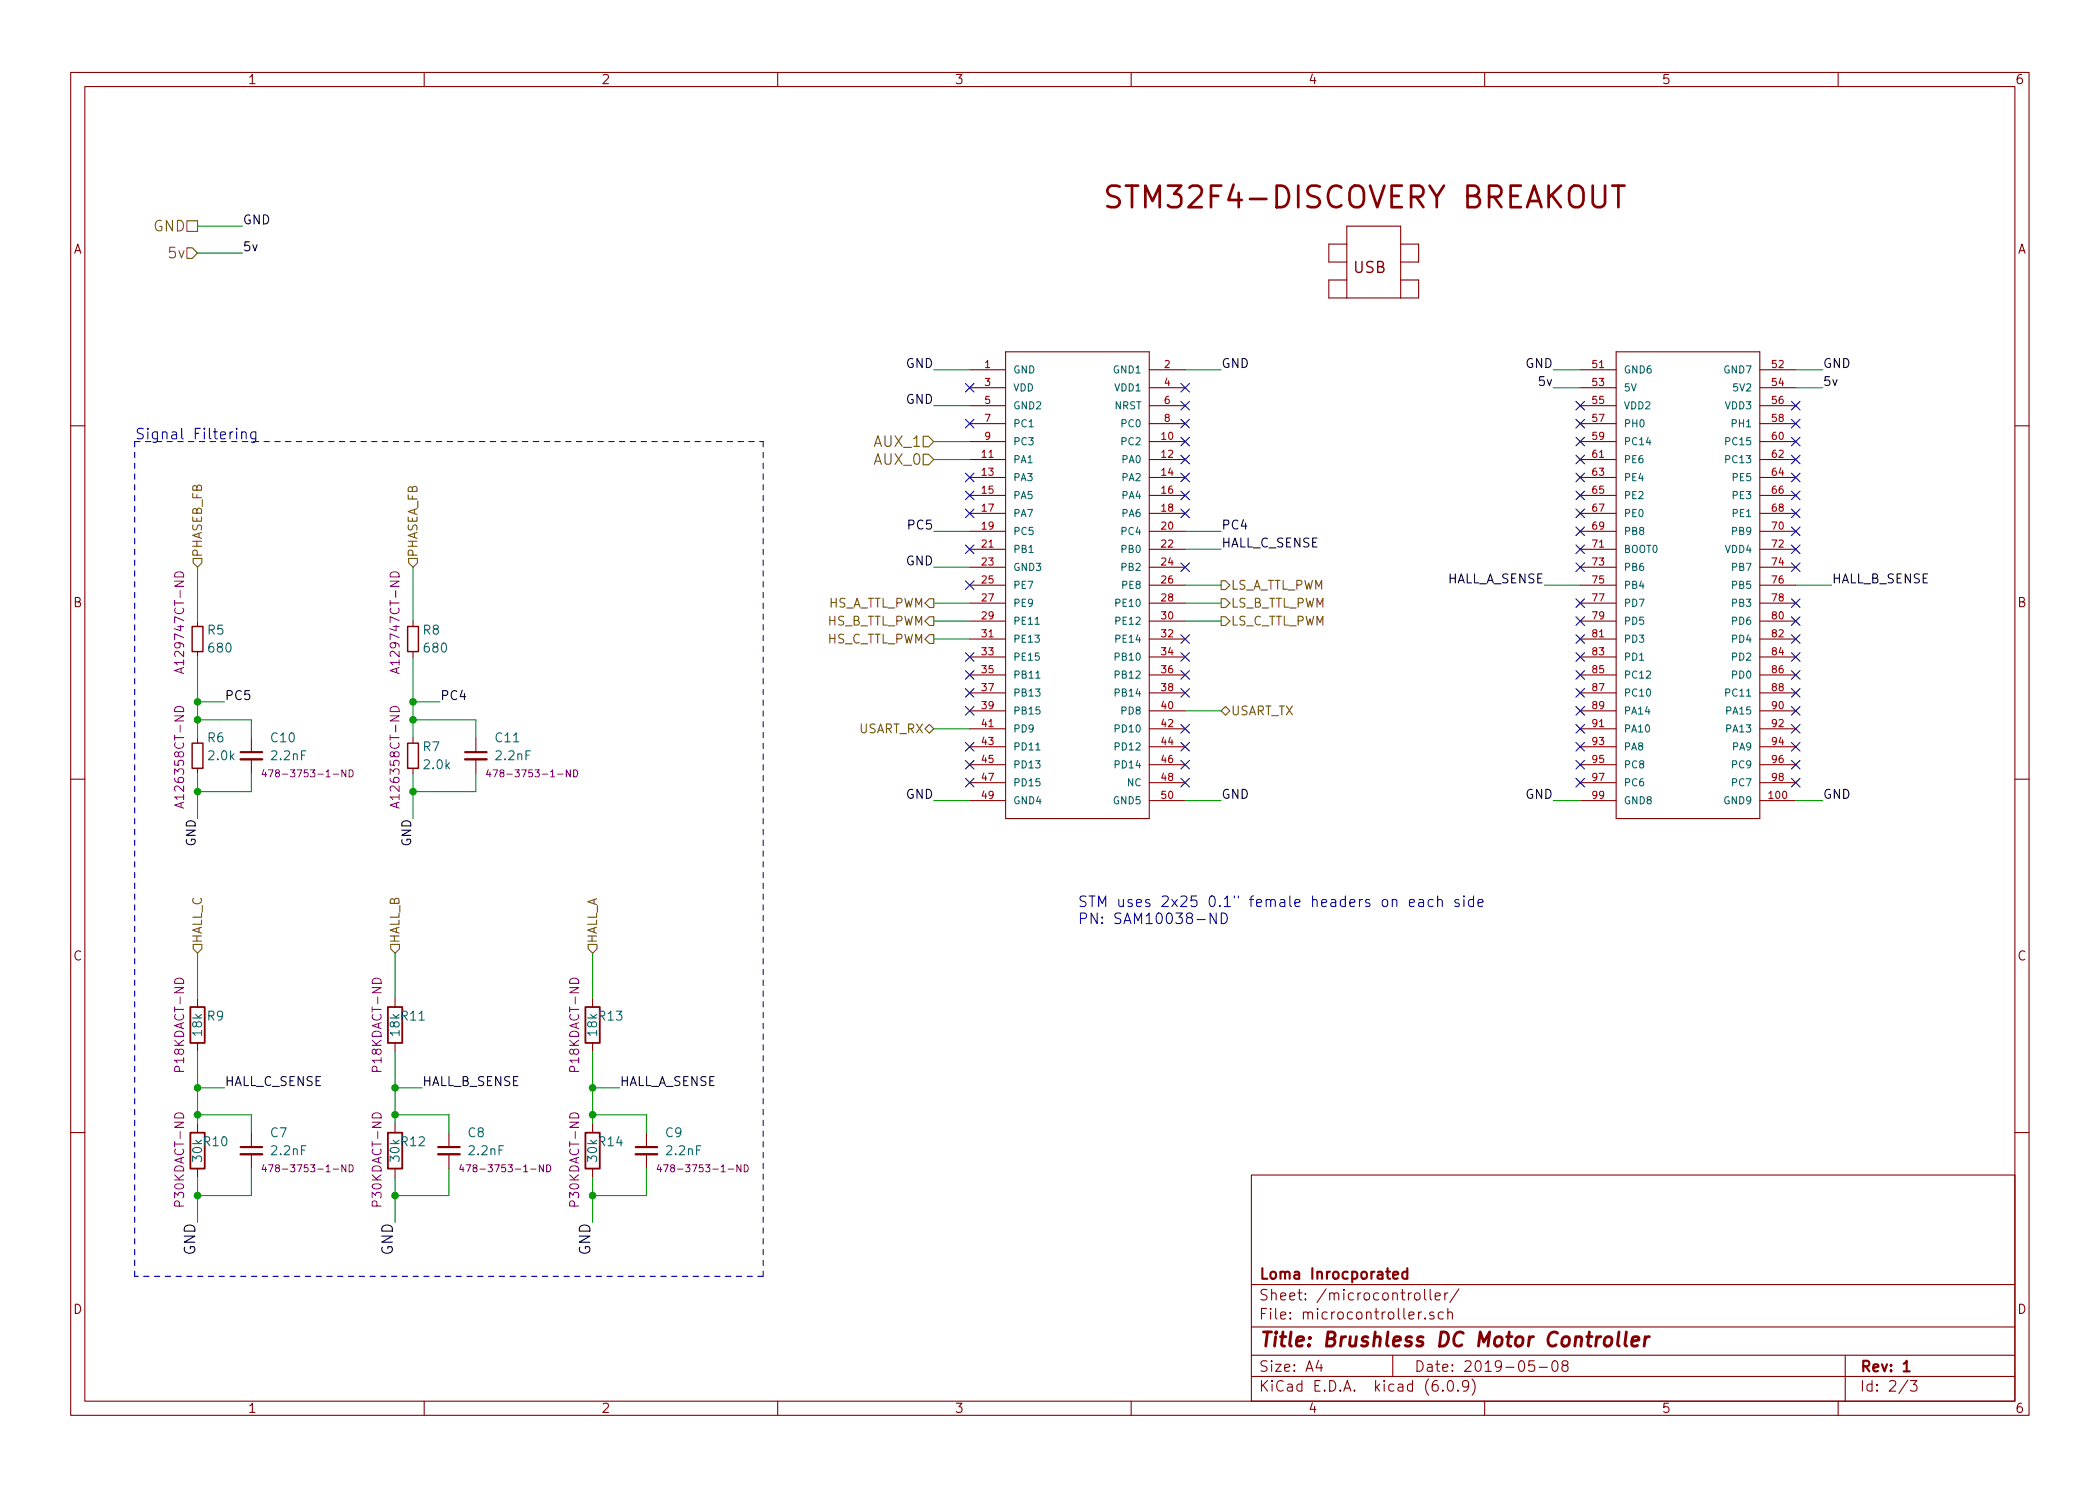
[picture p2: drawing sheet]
EESchema Schematic File Version 4
EELAYER 29 0
EELAYER END
$Descr A4 11693 8268
encoding utf-8
Sheet 2 3
Title "Brushless DC Motor Controller"
Date "2019-05-08"
Rev "1"
Comp "Loma Inrocporated"
Comment1 ""
Comment2 ""
Comment3 ""
Comment4 ""
$EndDescr
$Comp
L stm32discovery:STM32F4-DISCOVERY M1
U 1 1
P 5600 2050
F 0 "M1" H 5600 2050 45  0001 C CNN
F 1 "STM32F4-DISCOVERY" H 5600 2250 45  0001 C CNN
F 2 "custom:STM32-F4-DISCOVERY" H 5630 2200 20  0001 C CNN
F 3 "" H 5600 2050 60  0001 C CNN
	1    5600 2050
	1    0    0    -1  
$EndComp
Text HLabel 1100 1250 0    59   UnSpc ~ 0
GND
Text HLabel 1100 1400 0    59   Input ~ 0
5v
Text Label 1350 1250 0    50   ~ 0
GND
Text Label 1350 1400 0    50   ~ 0
5v
Wire Wire Line
	1350 1250 1100 1250
Wire Wire Line
	1100 1400 1350 1400
Text Notes 6000 5150 0    59   ~ 0
STM uses 2x25 0.1" female headers on each side\nPN: SAM10038-ND
Text Label 5200 2050 2    50   ~ 0
GND
Text Label 5200 2250 2    50   ~ 0
GND
Text Label 5200 3150 2    50   ~ 0
GND
Text Label 5200 4450 2    50   ~ 0
GND
Text Label 6800 4450 0    50   ~ 0
GND
Text Label 6800 2050 0    50   ~ 0
GND
Text Label 8650 2050 2    50   ~ 0
GND
Text Label 10150 2050 0    50   ~ 0
GND
Text Label 10150 4450 0    50   ~ 0
GND
Text Label 8650 4450 2    50   ~ 0
GND
Wire Wire Line
	8650 2050 8800 2050
Wire Wire Line
	8650 4450 8800 4450
Wire Wire Line
	10150 4450 10000 4450
Wire Wire Line
	10000 2050 10150 2050
Wire Wire Line
	6800 2050 6600 2050
Wire Wire Line
	5400 2050 5200 2050
Wire Wire Line
	5200 2250 5400 2250
Wire Wire Line
	5400 3150 5200 3150
Wire Wire Line
	6800 4450 6600 4450
Wire Wire Line
	5400 4450 5200 4450
Text HLabel 1100 3150 1    49   Input ~ 0
PHASEB_FB
Text HLabel 5200 3350 0    49   Output ~ 0
HS_A_TTL_PWM
Text HLabel 5200 3450 0    49   Output ~ 0
HS_B_TTL_PWM
Text HLabel 5200 3550 0    49   Output ~ 0
HS_C_TTL_PWM
Wire Wire Line
	5200 3350 5400 3350
Wire Wire Line
	5400 3450 5200 3450
Wire Wire Line
	5200 3550 5400 3550
Text HLabel 5200 4050 0    49   BiDi ~ 0
USART_RX
Wire Wire Line
	5200 4050 5400 4050
Text HLabel 2300 3150 1    49   Input ~ 0
PHASEA_FB
Text HLabel 1100 5300 1    49   Input ~ 0
HALL_C
Wire Wire Line
	6800 3050 6600 3050
Text HLabel 6800 3250 2    49   Output ~ 0
LS_A_TTL_PWM
Text HLabel 6800 3350 2    49   Output ~ 0
LS_B_TTL_PWM
Text HLabel 6800 3450 2    49   Output ~ 0
LS_C_TTL_PWM
Wire Wire Line
	6800 3250 6600 3250
Wire Wire Line
	6600 3350 6800 3350
Wire Wire Line
	6800 3450 6600 3450
Text Label 8650 2150 2    49   ~ 0
5v
Text Label 10150 2150 0    49   ~ 0
5v
Wire Wire Line
	10150 2150 10000 2150
Wire Wire Line
	8800 2150 8650 2150
Text HLabel 3300 5300 1    49   Input ~ 0
HALL_A
Wire Wire Line
	8600 3250 8800 3250
Text HLabel 2200 5300 1    49   Input ~ 0
HALL_B
Wire Wire Line
	10200 3250 10000 3250
NoConn ~ 6600 2250
NoConn ~ 6600 2350
NoConn ~ 6600 2450
NoConn ~ 6600 2550
NoConn ~ 6600 2650
NoConn ~ 6600 2750
NoConn ~ 6600 2850
NoConn ~ 6600 3150
NoConn ~ 6600 3550
NoConn ~ 6600 3650
NoConn ~ 6600 3750
NoConn ~ 6600 3850
NoConn ~ 6600 4050
NoConn ~ 6600 4150
NoConn ~ 6600 4250
NoConn ~ 6600 4350
NoConn ~ 5400 4350
NoConn ~ 5400 4250
NoConn ~ 5400 4150
NoConn ~ 5400 3950
NoConn ~ 5400 3850
NoConn ~ 5400 3750
NoConn ~ 5400 3650
NoConn ~ 5400 3250
NoConn ~ 5400 3050
NoConn ~ 5400 2850
NoConn ~ 5400 2750
NoConn ~ 5400 2650
NoConn ~ 5400 2350
NoConn ~ 8800 2350
NoConn ~ 8800 2450
NoConn ~ 8800 2550
NoConn ~ 8800 2650
NoConn ~ 8800 2750
NoConn ~ 8800 2850
NoConn ~ 8800 3050
NoConn ~ 8800 3150
NoConn ~ 8800 3350
NoConn ~ 8800 3450
NoConn ~ 8800 3550
NoConn ~ 8800 3650
NoConn ~ 8800 3750
NoConn ~ 8800 3850
NoConn ~ 8800 3950
NoConn ~ 8800 4050
NoConn ~ 8800 4150
NoConn ~ 8800 4250
NoConn ~ 8800 4350
NoConn ~ 10000 4350
NoConn ~ 10000 4250
NoConn ~ 10000 4150
NoConn ~ 10000 4050
NoConn ~ 10000 3950
NoConn ~ 10000 3850
NoConn ~ 10000 3750
NoConn ~ 10000 3650
NoConn ~ 10000 3550
NoConn ~ 10000 3450
NoConn ~ 10000 3350
NoConn ~ 10000 3050
NoConn ~ 10000 2950
NoConn ~ 10000 2850
NoConn ~ 10000 2750
NoConn ~ 10000 2650
NoConn ~ 10000 2550
NoConn ~ 10000 2450
NoConn ~ 10000 2350
Text HLabel 6800 3950 2    49   BiDi ~ 0
USART_TX
Wire Wire Line
	6800 3950 6600 3950
$Comp
L Device:R_Small R6
U 1 1
P 1100 4200
F 0 "R6" H 1150 4300 50  0000 L CNN
F 1 "2.0k" H 1150 4200 50  0000 L CNN
F 2 "Resistor_SMD:R_0805_2012Metric_Pad1.33x1.40mm_HandSolder" V 1030 4200 50  0001 C CNN
F 3 "~" H 1100 4200 50  0001 C CNN
F 4 "A126358CT-ND" V 1000 3900 50  0000 L CNN "PN"
	1    1100 4200
	1    0    0    -1  
$EndComp
Text Label 1100 4550 3    50   ~ 0
GND
$Comp
L Device:R_Small R5
U 1 1
P 1100 3550
F 0 "R5" H 1150 3600 50  0000 L CNN
F 1 "680" H 1150 3500 50  0000 L CNN
F 2 "Resistor_SMD:R_0805_2012Metric_Pad1.33x1.40mm_HandSolder" V 1030 3550 50  0001 C CNN
F 3 "~" H 1100 3550 50  0001 C CNN
F 4 "A129747CT-ND" V 1000 3350 50  0000 L CNN "PN"
	1    1100 3550
	1    0    0    -1  
$EndComp
Wire Wire Line
	1100 3150 1100 3450
Wire Wire Line
	1100 4300 1100 4400
$Comp
L Device:R_Small R8
U 1 1
P 2300 3550
F 0 "R8" H 2350 3600 50  0000 L CNN
F 1 "680" H 2350 3500 50  0000 L CNN
F 2 "Resistor_SMD:R_0805_2012Metric_Pad1.33x1.40mm_HandSolder" V 2230 3550 50  0001 C CNN
F 3 "~" H 2300 3550 50  0001 C CNN
F 4 "A129747CT-ND" V 2200 3350 50  0000 L CNN "PN"
	1    2300 3550
	1    0    0    -1  
$EndComp
$Comp
L Device:R_Small R7
U 1 1
P 2300 4200
F 0 "R7" H 2350 4250 50  0000 L CNN
F 1 "2.0k" H 2350 4150 50  0000 L CNN
F 2 "Resistor_SMD:R_0805_2012Metric_Pad1.33x1.40mm_HandSolder" V 2230 4200 50  0001 C CNN
F 3 "~" H 2300 4200 50  0001 C CNN
F 4 "A126358CT-ND" V 2200 3900 50  0000 L CNN "PN"
	1    2300 4200
	1    0    0    -1  
$EndComp
Text Label 2300 4550 3    50   ~ 0
GND
Text HLabel 5200 2450 0    59   Input ~ 0
AUX_1
Wire Wire Line
	5400 2450 5200 2450
Text HLabel 5200 2550 0    59   Input ~ 0
AUX_0
Wire Wire Line
	5400 2550 5200 2550
Text Label 1250 3900 0    50   ~ 0
PC5
Text Label 2450 3900 0    50   ~ 0
PC4
Wire Wire Line
	1100 3650 1100 3900
Wire Wire Line
	1250 3900 1100 3900
Connection ~ 1100 3900
Wire Wire Line
	1100 3900 1100 4000
Wire Wire Line
	2300 4300 2300 4400
Wire Wire Line
	2300 4100 2300 4000
Wire Wire Line
	2450 3900 2300 3900
Connection ~ 2300 3900
Wire Wire Line
	2300 3900 2300 3650
Wire Wire Line
	2300 3150 2300 3450
Text Label 6800 2950 0    50   ~ 0
PC4
Wire Wire Line
	6800 2950 6600 2950
Text Label 5200 2950 2    50   ~ 0
PC5
Wire Wire Line
	5200 2950 5400 2950
Text Label 6800 3050 0    50   ~ 0
HALL_C_SENSE
$Comp
L Device:R R9
U 1 1
P 1100 5700
F 0 "R9" H 1000 5650 50  0000 C CNN
F 1 "18k" V 1100 5700 50  0000 C CNN
F 2 "Resistor_SMD:R_0805_2012Metric_Pad1.33x1.40mm_HandSolder" V 1030 5700 50  0001 C CNN
F 3 "~" H 1100 5700 50  0001 C CNN
F 4 "P18KDACT-ND" V 1200 5700 50  0000 C CNN "PN"
	1    1100 5700
	-1   0    0    1   
$EndComp
Wire Wire Line
	1100 5550 1100 5300
$Comp
L Device:R R10
U 1 1
P 1100 6400
F 0 "R10" H 1200 6450 50  0000 C CNN
F 1 "30k" V 1100 6400 50  0000 C CNN
F 2 "Resistor_SMD:R_0805_2012Metric_Pad1.33x1.40mm_HandSolder" V 1030 6400 50  0001 C CNN
F 3 "~" H 1100 6400 50  0001 C CNN
F 4 "P30KDACT-ND" V 1000 6350 50  0000 C CNN "PN"
	1    1100 6400
	1    0    0    -1  
$EndComp
Wire Wire Line
	1100 6250 1100 6200
Wire Wire Line
	1100 6550 1100 6650
Text Label 1100 6800 3    59   ~ 0
GND
Text Label 1250 6050 0    50   ~ 0
HALL_C_SENSE
Wire Wire Line
	1250 6050 1100 6050
Connection ~ 1100 6050
Wire Wire Line
	1100 6050 1100 5850
$Comp
L Device:R R11
U 1 1
P 2200 5700
F 0 "R11" H 2100 5650 50  0000 C CNN
F 1 "18k" V 2200 5700 50  0000 C CNN
F 2 "Resistor_SMD:R_0805_2012Metric_Pad1.33x1.40mm_HandSolder" V 2130 5700 50  0001 C CNN
F 3 "~" H 2200 5700 50  0001 C CNN
F 4 "P18KDACT-ND" V 2300 5700 50  0000 C CNN "PN"
	1    2200 5700
	-1   0    0    1   
$EndComp
Wire Wire Line
	2200 5550 2200 5300
$Comp
L Device:R R12
U 1 1
P 2200 6400
F 0 "R12" H 2300 6450 50  0000 C CNN
F 1 "30k" V 2200 6400 50  0000 C CNN
F 2 "Resistor_SMD:R_0805_2012Metric_Pad1.33x1.40mm_HandSolder" V 2130 6400 50  0001 C CNN
F 3 "~" H 2200 6400 50  0001 C CNN
F 4 "P30KDACT-ND" V 2100 6350 50  0000 C CNN "PN"
	1    2200 6400
	1    0    0    -1  
$EndComp
Wire Wire Line
	2200 6250 2200 6200
Wire Wire Line
	2200 6550 2200 6650
Text Label 2200 6800 3    59   ~ 0
GND
Text Label 2350 6050 0    50   ~ 0
HALL_B_SENSE
Wire Wire Line
	2350 6050 2200 6050
Connection ~ 2200 6050
Wire Wire Line
	2200 6050 2200 5850
$Comp
L Device:R R13
U 1 1
P 3300 5700
F 0 "R13" H 3200 5650 50  0000 C CNN
F 1 "18k" V 3300 5700 50  0000 C CNN
F 2 "Resistor_SMD:R_0805_2012Metric_Pad1.33x1.40mm_HandSolder" V 3230 5700 50  0001 C CNN
F 3 "~" H 3300 5700 50  0001 C CNN
F 4 "P18KDACT-ND" V 3400 5700 50  0000 C CNN "PN"
	1    3300 5700
	-1   0    0    1   
$EndComp
Wire Wire Line
	3300 5550 3300 5300
$Comp
L Device:R R14
U 1 1
P 3300 6400
F 0 "R14" H 3400 6450 50  0000 C CNN
F 1 "30k" V 3300 6400 50  0000 C CNN
F 2 "Resistor_SMD:R_0805_2012Metric_Pad1.33x1.40mm_HandSolder" V 3230 6400 50  0001 C CNN
F 3 "~" H 3300 6400 50  0001 C CNN
F 4 "P30KDACT-ND" V 3200 6350 50  0000 C CNN "PN"
	1    3300 6400
	1    0    0    -1  
$EndComp
Wire Wire Line
	3300 6250 3300 6200
Wire Wire Line
	3300 6550 3300 6650
Text Label 3300 6800 3    59   ~ 0
GND
Text Label 3450 6050 0    50   ~ 0
HALL_A_SENSE
Wire Wire Line
	3450 6050 3300 6050
Connection ~ 3300 6050
Wire Wire Line
	3300 6050 3300 5850
Text Label 10200 3250 0    50   ~ 0
HALL_B_SENSE
Text Label 8600 3250 2    50   ~ 0
HALL_A_SENSE
$Comp
L Device:C_Small C7
U 1 1
P 1400 6400
F 0 "C7" H 1500 6500 50  0000 L CNN
F 1 "2.2nF" H 1500 6400 50  0000 L CNN
F 2 "Capacitor_SMD:C_0805_2012Metric_Pad1.33x1.40mm_HandSolder" H 1400 6400 50  0001 C CNN
F 3 "~" H 1400 6400 50  0001 C CNN
F 4 "478-3753-1-ND" H 1450 6300 39  0000 L CNN "PN"
	1    1400 6400
	1    0    0    -1  
$EndComp
Wire Wire Line
	1400 6200 1100 6200
Connection ~ 1100 6200
Wire Wire Line
	1100 6200 1100 6050
Wire Wire Line
	1400 6650 1100 6650
Connection ~ 1100 6650
Wire Wire Line
	1100 6650 1100 6800
$Comp
L Device:C_Small C8
U 1 1
P 2500 6400
F 0 "C8" H 2600 6500 50  0000 L CNN
F 1 "2.2nF" H 2600 6400 50  0000 L CNN
F 2 "Capacitor_SMD:C_0805_2012Metric_Pad1.33x1.40mm_HandSolder" H 2500 6400 50  0001 C CNN
F 3 "~" H 2500 6400 50  0001 C CNN
F 4 "478-3753-1-ND" H 2550 6300 39  0000 L CNN "PN"
	1    2500 6400
	1    0    0    -1  
$EndComp
Wire Wire Line
	2500 6300 2500 6200
Wire Wire Line
	2500 6200 2200 6200
Connection ~ 2200 6200
Wire Wire Line
	2200 6200 2200 6050
Wire Wire Line
	2500 6500 2500 6650
Wire Wire Line
	2500 6650 2200 6650
Connection ~ 2200 6650
Wire Wire Line
	2200 6650 2200 6800
$Comp
L Device:C_Small C9
U 1 1
P 3600 6400
F 0 "C9" H 3700 6500 50  0000 L CNN
F 1 "2.2nF" H 3700 6400 50  0000 L CNN
F 2 "Capacitor_SMD:C_0805_2012Metric_Pad1.33x1.40mm_HandSolder" H 3600 6400 50  0001 C CNN
F 3 "~" H 3600 6400 50  0001 C CNN
F 4 "478-3753-1-ND" H 3650 6300 39  0000 L CNN "PN"
	1    3600 6400
	1    0    0    -1  
$EndComp
Wire Wire Line
	3600 6300 3600 6200
Wire Wire Line
	3600 6200 3300 6200
Connection ~ 3300 6200
Wire Wire Line
	3300 6200 3300 6050
Wire Wire Line
	3600 6500 3600 6650
Wire Wire Line
	3600 6650 3300 6650
Connection ~ 3300 6650
Wire Wire Line
	3300 6650 3300 6800
$Comp
L Device:C_Small C10
U 1 1
P 1400 4200
F 0 "C10" H 1500 4300 50  0000 L CNN
F 1 "2.2nF" H 1500 4200 50  0000 L CNN
F 2 "Capacitor_SMD:C_0805_2012Metric_Pad1.33x1.40mm_HandSolder" H 1400 4200 50  0001 C CNN
F 3 "~" H 1400 4200 50  0001 C CNN
F 4 "478-3753-1-ND" H 1450 4100 39  0000 L CNN "PN"
	1    1400 4200
	1    0    0    -1  
$EndComp
Wire Wire Line
	1400 4100 1400 4000
Wire Wire Line
	1400 4000 1100 4000
Connection ~ 1100 4000
Wire Wire Line
	1100 4000 1100 4100
Wire Wire Line
	1400 4300 1400 4400
Wire Wire Line
	1400 4400 1100 4400
Connection ~ 1100 4400
Wire Wire Line
	1100 4400 1100 4550
$Comp
L Device:C_Small C11
U 1 1
P 2650 4200
F 0 "C11" H 2750 4300 50  0000 L CNN
F 1 "2.2nF" H 2750 4200 50  0000 L CNN
F 2 "Capacitor_SMD:C_0805_2012Metric_Pad1.33x1.40mm_HandSolder" H 2650 4200 50  0001 C CNN
F 3 "~" H 2650 4200 50  0001 C CNN
F 4 "478-3753-1-ND" H 2700 4100 39  0000 L CNN "PN"
	1    2650 4200
	1    0    0    -1  
$EndComp
Wire Wire Line
	2650 4100 2650 4000
Wire Wire Line
	2650 4000 2300 4000
Connection ~ 2300 4000
Wire Wire Line
	2300 4000 2300 3900
Wire Wire Line
	2650 4300 2650 4400
Wire Wire Line
	2650 4400 2300 4400
Connection ~ 2300 4400
Wire Wire Line
	2300 4400 2300 4550
Wire Notes Line
	750  2450 4250 2450
Wire Notes Line
	4250 2450 4250 7100
Wire Notes Line
	4250 7100 750  7100
Wire Notes Line
	750  7100 750  2450
Text Notes 750  2450 0    59   ~ 0
Signal Filtering
NoConn ~ 5400 2150
NoConn ~ 6600 2150
NoConn ~ 8800 2250
NoConn ~ 10000 2250
Wire Wire Line
	1400 6500 1400 6650
Wire Wire Line
	1400 6300 1400 6200
NoConn ~ 10000 3150
NoConn ~ 8800 2950
$EndSCHEMATC
